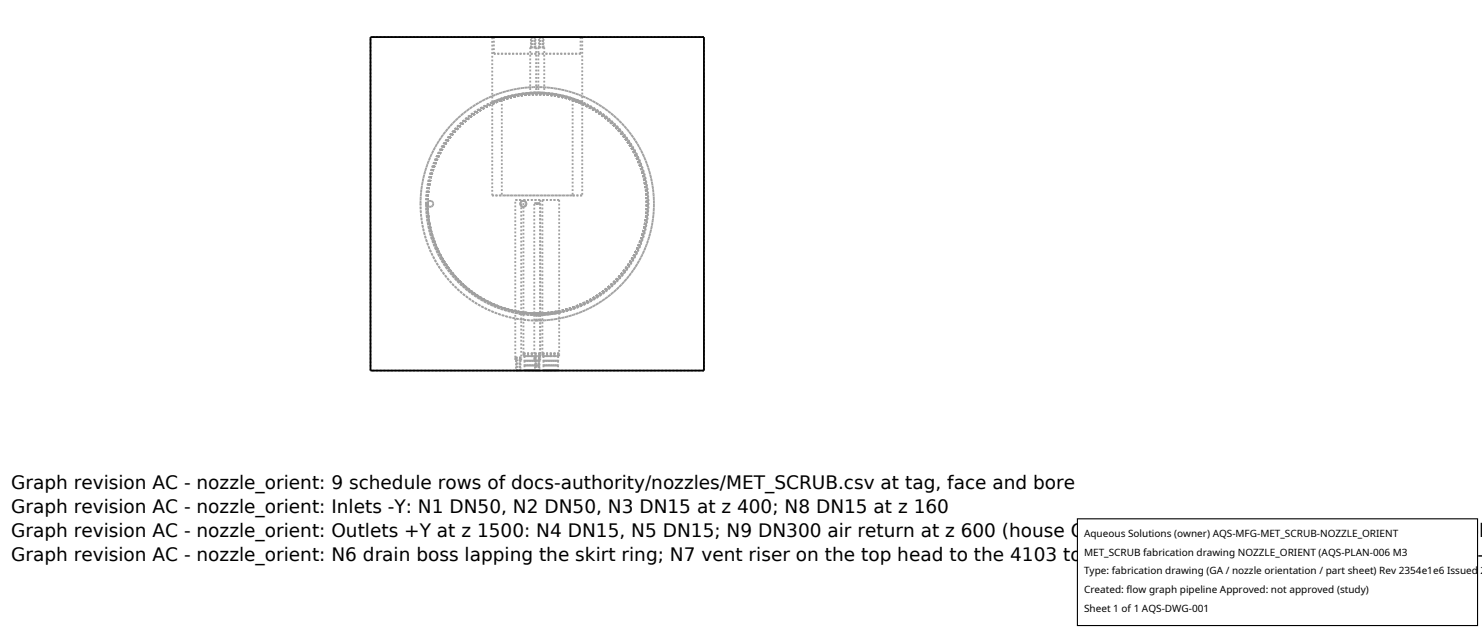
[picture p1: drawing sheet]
<svg xmlns="http://www.w3.org/2000/svg" width="212mm" height="90mm" viewBox="0 0 212 90" stroke-linecap="round" stroke-linejoin="round" font-family="sans-serif">
<g fill="none" stroke="#a0a0a0" stroke-width=".26" stroke-dasharray=".3 .3" stroke-linecap="butt">
<path d="M70.3 14.6l1.5-.6 1.6-.4 1.6-.3 1.6-.1 1.7 .1 1.7 .3 1.5 .4 1.7 .6M70.3 14.6v-9.3M70.3 5.3h12.9M70.3 14.8l1.5-.5 1.5-.5 1.7-.2 1.6-.1h1.7l1.7 .3 1.6 .4 1.6 .6M70.5 5.3h12.4M70.5 7.7v-2.4M70.5 7.7h12.4M71.7 14.3v13.6M71.7 14.3l-1.4 .5M75.7 13.3l.9-.1M75.7 6.8v6.5M75.7 6.8h.9"/>
<path d="M75.8 6.3h.7M75.8 5.8h.7M75.8 5.4h.7M75.8 6.8h.7M75.8 6.8v-.5M75.8 6.3v-.5M75.8 5.8v-.4M75.8 5.4v-.1M75.8 5.3h.7M76.5 6.8h-.7M76.5 6.3h-.7M76.5 5.8h-.7"/>
<path d="M76.5 5.4h-.7M76.5 5.3h-.7M76.5 6.8v-.5M76.5 6.3v-.5M76.5 5.8v-.4M76.5 5.3v.1M76.6 13.2l-.9 .1M76.6 6.8h-.9M76.6 6.8v6.4M76.9 13.2l.8 .1M76.9 6.8v6.4M76.9 6.8h.8"/>
<path d="M77 6.3h.7M77 5.8h.7M77 5.4h.7M77 6.8h.6M77 6.8v-.5M77 6.3h.6M77 6.3v-.5M77 5.8h.6M77 5.8v-.4M77 5.4h.6M77 5.4v-.1M77 5.3h.6"/>
<path d="M77.6 6.8h-.6M77.6 6.3h-.6M77.6 5.8h-.6M77.6 5.4h-.6M77.6 5.3h-.6M77.6 6.8l.1-.5M77.6 6.3l.1-.5M77.6 5.8l.1-.4M77.6 5.3v.1M77.7 6.3h-.7M77.7 5.8h-.7M77.7 5.4h-.7"/>
<path d="M77.7 13.3l-.8-.1M77.7 6.8h-.8M77.7 6.8v6.5M81.8 14.3l1.9 .8 1.9 1.1 1.7 1.3 1.4 1.5 1.2 1.7 1 1.9 .8 2.1 .5 2.1 .2 2.2-.2 2.1-.4 2.1-.7 2-1 2-1.2 1.8-1.5 1.6-1.6 1.2-1.9 1.2-2 .9-2 .5-2 .3h-2.1l-2.3-.3-2.1-.6-1.9-.8-1.8-1.1-1.7-1.4-1.4-1.6-1.3-1.7-.9-1.8-.8-2.2-.4-2.1-.1-2M81.8 14.3v13.6M82.9 5.3h-12.4M82.9 7.7h-12.4M82.9 5.3v2.4M83.2 14.6l-1.6-.6-1.5-.4-1.7-.3-1.6-.1-1.6 .1-1.8 .3-1.6 .4-1.5 .6M83.2 5.3h-12.9M83.2 14.8l-1.4-.5M83.2 5.3v9.3"/>
<path d="M83.2 14.8v13.1M100.5 5.3h-47.6M60.1 29.1l.1 1.7 .2 1.6 .4 1.5 .6 1.7 .6 1.3 .8 1.4 1.1 1.4 1 1.1 1.2 1.2 1.3 .9 1.3 .8 1.6 .8 1.5 .5 1.5 .4 1.7 .3 1.6 .1 1.6-.1 1.6-.2 1.6-.4 1.5-.5 1.5-.7 1.4-.8 1.5-1.1 1.2-1.1 1.1-1.2 .9-1.3 .8-1.3 .8-1.5 .5-1.6 .4-1.5 .3-1.7 .1-1.5-.1-1.6-.2-1.7-.4-1.6-.5-1.5-.7-1.4-.8-1.5-1.1-1.5-1-1.1-1.3-1.2-1.2-.9-1.4-.8-1.5-.8-1.5-.5-1.6-.4-1.6-.3-1.6-.1-1.6 .1-1.7 .2-1.5 .4-1.5 .5-1.5 .7-1.4 .8-1.6 1.1-1.1 1.1-1.1 1.2-1 1.3-.8 1.3-.7 1.6-.6 1.6-.4 1.6-.2 1.5-.1 1.7M60.1 29.1l.1-2.4 .6-2.4 .8-2.2 1.2-2.2 1.6-2 1.7-1.7 1.9-1.3 2.3-1.2 2.3-.7 2.4-.5 2.4-.1 2.6 .4 2.4 .6 2.2 1 1.9 1.2 2 1.7 1.5 1.8 1.3 2 1.1 2.3 .6 2.3 .4 2.5-.1 2.4-.4 2.4-.7 2.3-1.1 2.2-1.3 1.9-1.5 1.7-2.1 1.7-2.1 1.3-2.3 .9-2.4 .6-2.5 .2M60.9 29.1l.1-2.3 .6-2.4 .8-2.2 1.1-1.9 1.4-1.8 1.8-1.7 2-1.4 2-1 2.2-.7 2.3-.4h2.4l2.2 .2 2.3 .7 2.1 .9 2 1.2 1.8 1.6 1.5 1.8 1.2 1.9 1 2.1 .6 2.3 .3 2.3-.1 2.2-.3 2.3-.8 2.3-1 2.1-1.4 2-1.6 1.7-1.8 1.4-2 1.1-2.1 .9-2.2 .5-2.4 .2M60.9 29.1v-1.7l.3-1.5 .4-1.5 .5-1.4 .7-1.5 .8-1.3 1.9-2.3 1.2-1.1 1.2-.9 2.7-1.4 1.4-.5 1.5-.4 1.6-.3 1.5-.1 1.7 .1 1.5 .2 1.6 .4 1.5 .6 1.4 .6 1.3 .8 1.2 .9 1.1 1 1.1 1.2 .9 1.2 .8 1.4 .7 1.3 .5 1.4 .4 1.7 .2 1.5 .1 1.5-.1 1.6-.2 1.5-.3 1.5-.6 1.5-.6 1.3-.8 1.4-1 1.4-1 1.1-1.1 1-1.3 1-1.3 .8-1.4 .6-1.5 .6-1.4 .3-1.5 .3-1.6 .1-1.5-.1-1.6-.2-1.6-.4-1.4-.5-1.3-.6-1.4-.8-1.3-.9-1.2-1.1-1-1.1-1-1.2-.8-1.4-.7-1.4-.5-1.5-.4-1.5-.3-1.5v-1.7M60.9 29.1l.2-2.4 .6-2.3 .8-2.1 1.1-2 1.5-1.8 1.6-1.6 1.9-1.3 2.1-1.1 2.1-.7 2.3-.4 2.4-.1 2.2 .3 2.1 .6 2.3 .9 2 1.3 1.7 1.5 1.6 1.8 1.2 1.8 .9 2.1 .7 2.5 .3 2.2-.1 2.4-.4 2.4-.7 2-1 2.1-1.4 1.9-1.5 1.7-1.9 1.4-2 1.2-2 .8-2.4 .5-2.2 .2M60.9 29.1l.3 3 .4 1.4 .5 1.5 .6 1.5 .8 1.2 .9 1.2 1.1 1.3 1.1 1.1 1.3 .9 1.4 .8 1.3 .7 1.4 .5 1.5 .4 1.6 .2 1.5 .1 1.5-.1 1.6-.2 1.4-.3 1.5-.5 1.3-.6 1.4-.8 1.3-1 1.2-1 1-1.1 .9-1.2 .9-1.4 .7-1.4 .5-1.5 .4-1.5 .2-1.4 .1-1.7v-1.6l-.3-1.5-.3-1.4-.5-1.5-.7-1.4-.7-1.3-.9-1.2-1.1-1.3-1.2-1.1-1.3-.9-1.3-.8-1.4-.7-1.3-.5-1.6-.4-1.5-.2-1.5-.1-1.5 .1-1.6 .2-1.6 .4-1.4 .5-1.5 .6-1.4 .9-1.1 .9-1.2 1-1.1 1.1-.8 1.2-.8 1.3-.7 1.5-.6 1.4-.3 1.5-.3 1.6-.1 1.6M61 29.1l.1-.3 .3-.1 .3 .1 .2 .3-.1 .3-.3 .1-.3-.1-.2-.3M61 29.1l.1 .3 .3 .1 .3-.1 .2-.3-.1-.3-.3-.1-.3 .1-.2 .3M61.1 29.1l.3-2.9 .4-1.7 .5-1.3 .6-1.4 .8-1.3 .8-1.2 1.1-1.2 1.1-1 1.2-.9 1.4-.9 1.3-.6 2.9-.9 1.5-.2 1.6-.1h1.5l1.7 .3 2.8 .8 1.4 .7 1.4 .8 2.3 1.8 1.1 1.2 .9 1.2 .8 1.3 .6 1.4 .5 1.4 .4 1.5 .3 1.6 .1 1.5-.1 1.5-.2 1.5-.4 1.6-.5 1.4-.6 1.3-.8 1.4-1 1.3-.9 1.1-1.2 1.1-1.1 .8-1.3 .8-1.4 .7-1.5 .5-1.4 .4-1.6 .2-1.5 .1h-1.6l-1.6-.3-1.4-.3-1.5-.5-1.5-.7-1.3-.8-2.2-1.9-1.1-1.1-.9-1.2-.8-1.4-.7-1.3-.5-1.5-.4-1.4-.2-1.6-.1-1.6M61.1 29.1l.2-2.4 .5-2.4 .9-2.1 1.3-2.1 1.5-1.9 1.8-1.6 2.1-1.3 2.3-1"/>
<path d="M61.1 29.1l.2-2.2 .4-2.2 .8-2.1 1.2-2.1 1.5-1.9 1.5-1.5 1.8-1.3 2.1-1.1 2.2-.7 2.3-.4 2.4-.1 2.2 .3 2.4 .6 2 .9 1.9 1.2 1.8 1.5 1.5 1.8 1.2 1.8 .9 2.2 .6 2.1 .3 2.3v2.3l-.4 2.2-.7 2.2-.9 2-1.4 2-1.6 1.8-1.8 1.4-2 1.1-2.1 .8-2.3 .6-2.2 .1M70.3 27.9v-13.1M70.3 27.9h1.4M73.6 28.5h.8M74.3 29.1l.1 .3 .3 .1 .3-.1 .2-.3-.1-.3-.3-.1-.3 .1-.2 .3M74.3 29.1l.1-.3 .3-.1 .3 .1 .2 .3-.1 .3-.3 .1-.3-.1-.2-.3M74.4 28.5h-.8M74.4 28.5v16.1M74.8 28.5h2.4M76.3 29h.9M77.2 29h-.9M77.2 28.5h-2.4"/>
<path d="M77.2 29v15.7M77.2 28.5v16.2M77.5 28.5h2.4M79.9 28.5h-2.4M79.9 28.5v15.9M81.8 27.9h-10.1M81.8 27.9h1.4M83.2 27.9h-12.9M52.9 52.9v-47.6M73.6 44.7l.8 .1M73.6 51.1v-6.4M73.6 51.1h.8"/>
<path d="M73.6 51.1v.3M73.6 51.4h.8M73.6 44.4l.8 .2M73.6 44.4v-15.9M73.7 51.9h.7M73.7 52.4h.7M73.7 52.8h.7M73.7 51.4h.6M73.7 51.4v.5M73.7 51.9h.6M73.7 51.9v.5M73.7 52.4h.6"/>
<path d="M73.7 52.4v.4M73.7 52.8h.6M73.7 52.8v.1M73.7 52.9h.6M74.3 51.4h-.6M74.3 51.9h-.6M74.3 52.4h-.6M74.3 52.8h-.6M74.3 52.9h-.6M74.3 51.4l.1 .5M74.3 51.9l.1 .5M74.3 52.4l.1 .4"/>
<path d="M74.3 52.9v-.1M74.4 51.9h-.7M74.4 52.4h-.7M74.4 52.8h-.7M74.4 44.8l-.8-.1M74.4 51.1h-.8M74.4 51.4h-.8M74.4 44.6l-.8-.2M74.4 44.8v6.3M74.4 51.4v-.3M74.8 44.9l2.4 .1M74.8 50.5v-5.6"/>
<path d="M74.8 50.5h2.4M74.8 50.5v.4M74.8 50.9h2.4M74.8 44.6l2.4 .1M74.8 44.6v-16.1M74.9 51.5h2.1M74.9 52.2h2.1M74.9 52.8h2.1M74.9 50.9h2.1M74.9 50.9v.6M74.9 51.5v.7M74.9 52.2v.6"/>
<path d="M74.9 52.8v.1M74.9 52.9h2.1M76.3 51.1v-6.1M76.3 45h.9M76.3 51.1h.9M76.3 51.1v.3M76.3 51.4h.9M76.3 44.7h.9M76.3 44.7v-15.7M76.4 51.9h.7M76.4 52.4h.7M76.4 52.8h.7"/>
<path d="M76.4 51.4h.6M76.4 51.4v.5M76.4 51.9h.6M76.4 51.9v.5M76.4 52.4h.6M76.4 52.4v.4M76.4 52.8h.6M76.4 52.8v.1M76.4 52.9h.6M76.6 45.8l-1.6-.1-1.7-.3-1.5-.4-1.5-.5-1.6-.8-1.3-.8-1.3-.9-1.2-1.2-1-1.1-1.1-1.4-.8-1.4-.6-1.3-.6-1.7-.4-1.5-.2-1.6-.1-1.7M76.6 45v.8M76.6 45l-1.6-.1-1.5-.3-1.6-.4-1.3-.5-1.4-.6-1.3-.8-1.2-.9-1.2-1.1-1.1-1.2-.9-1.2-1.4-2.7-.5-1.4-.4-1.5-.3-1.6v-1.6"/>
<path d="M76.6 45h-.3M76.6 44.7h-.3M76.6 44.7l-1.6-.1-1.4-.2-1.6-.4-1.3-.5-1.4-.6-1.3-.8-2.3-1.9-1-1.1-.9-1.2-.8-1.3-.7-1.5-.6-1.6-.3-1.5-.3-2.9M76.6 44.9l-1.6-.1-1.5-.2-1.6-.4-1.3-.5-1.3-.6-1.4-.9-1.3-1-1.1-1-1.1-1.2-.8-1.2-.8-1.2-.7-1.5-.5-1.5-.4-1.5-.2-1.6-.1-1.4M76.6 44.7v.2M76.9 45.8h-.3M76.9 45v.8M76.9 44.7v.2M76.9 44.9h-.3M77 50.9h-2.1M77 51.5h-2.1M77 52.2h-2.1"/>
<path d="M77 52.8h-2.1M77 52.9h-2.1M77 50.9v.6M77 51.5v.7M77 52.2v.6M77 52.9v-.1M77 51.4h-.6M77 51.9h-.6M77 52.4h-.6M77 52.8h-.6M77 52.9h-.6M77 51.4l.1 .5"/>
<path d="M77 51.9l.1 .5M77 52.4l.1 .4M77.1 51.9h-.7M77.1 52.4h-.7M77.1 52.8h-.7M77.2 45h-.3M77.2 51.1h-.9M77.2 45l-2.4-.1M77.2 50.5h-2.4M77.2 51.4h-.9M77.2 50.9h-2.4M77.2 44.7h-.3"/>
<path d="M77.2 44.7l-2.4-.1M77.2 45v6.1M77.2 45v5.5M77.2 51.4v-.3M77.2 50.9v-.4M77.5 45l2.4-.3M77.5 50.5v-5.5M77.5 50.5h2.4M77.5 50.5v.4M77.5 50.9h2.4M77.5 44.7l2.4-.3M77.5 44.7v-16.2"/>
<path d="M77.6 51.5h2.1M77.6 52.2h2.1M77.6 52.8h2.1M77.6 50.9h2.1M77.6 50.9v.6M77.6 51.5v.7M77.6 52.2v.6M77.6 52.8v.1M77.6 52.9h2.1M79.7 50.9h-2.1M79.7 51.5h-2.1M79.7 52.2h-2.1"/>
<path d="M79.7 52.8h-2.1M79.7 52.9h-2.1M79.7 50.9v.6M79.7 51.5v.7M79.7 52.2v.6M79.7 52.9v-.1M79.9 44.7l-2.4 .3M79.9 50.5h-2.4M79.9 50.9h-2.4M79.9 44.4l-2.4 .3M79.9 44.7v5.8M79.9 50.9v-.4"/>
<path d="M100.5 52.9v-47.6M100.5 52.9h-47.6"/>
</g>
<path d="M52.9 5.3h47.6v47.6h-47.6z" fill="none" stroke="#000" stroke-width=".26"/>
<path d="M153.9 74.1h57.1v15.2h-57.1z" fill="#fff" stroke="#000" stroke-width=".16"/>
<g font-size="2.6">
<text x="1.6" y="69.8">Graph revision AC - nozzle_orient: 9 schedule rows of docs-authority/nozzles/MET_SCRUB.csv at tag, face and bore</text>
<text x="1.6" y="73.3">Graph revision AC - nozzle_orient: Inlets -Y: N1 DN50, N2 DN50, N3 DN15 at z 400; N8 DN15 at z 160</text>
<text x="1.6" y="76.7">Graph revision AC - nozzle_orient: Outlets +Y at z 1500: N4 DN15, N5 DN15; N9 DN300 air return at z 600 (house OD 323.9 stub, outside the lib hardware tabl</text>
<text x="1.6" y="80.2">Graph revision AC - nozzle_orient: N6 drain boss lapping the skirt ring; N7 vent riser on the top head to the 4103 top (2000 datum predates the sized column -</text>
</g>
<g font-size="1.4">
<text x="154.8" y="76.6">Aqueous Solutions (owner) AQS-MFG-MET_SCRUB-NOZZLE_ORIENT</text>
<text x="154.8" y="79.3">MET_SCRUB fabrication drawing NOZZLE_ORIENT (AQS-PLAN-006 M3</text>
<text x="154.8" y="82">Type: fabrication drawing (GA / nozzle orientation / part sheet) Rev 2354e1e6 Issued 2</text>
<text x="154.8" y="84.7">Created: flow graph pipeline Approved: not approved (study)</text>
<text x="154.8" y="87.4">Sheet 1 of 1 AQS-DWG-001</text>
</g>
</svg>
